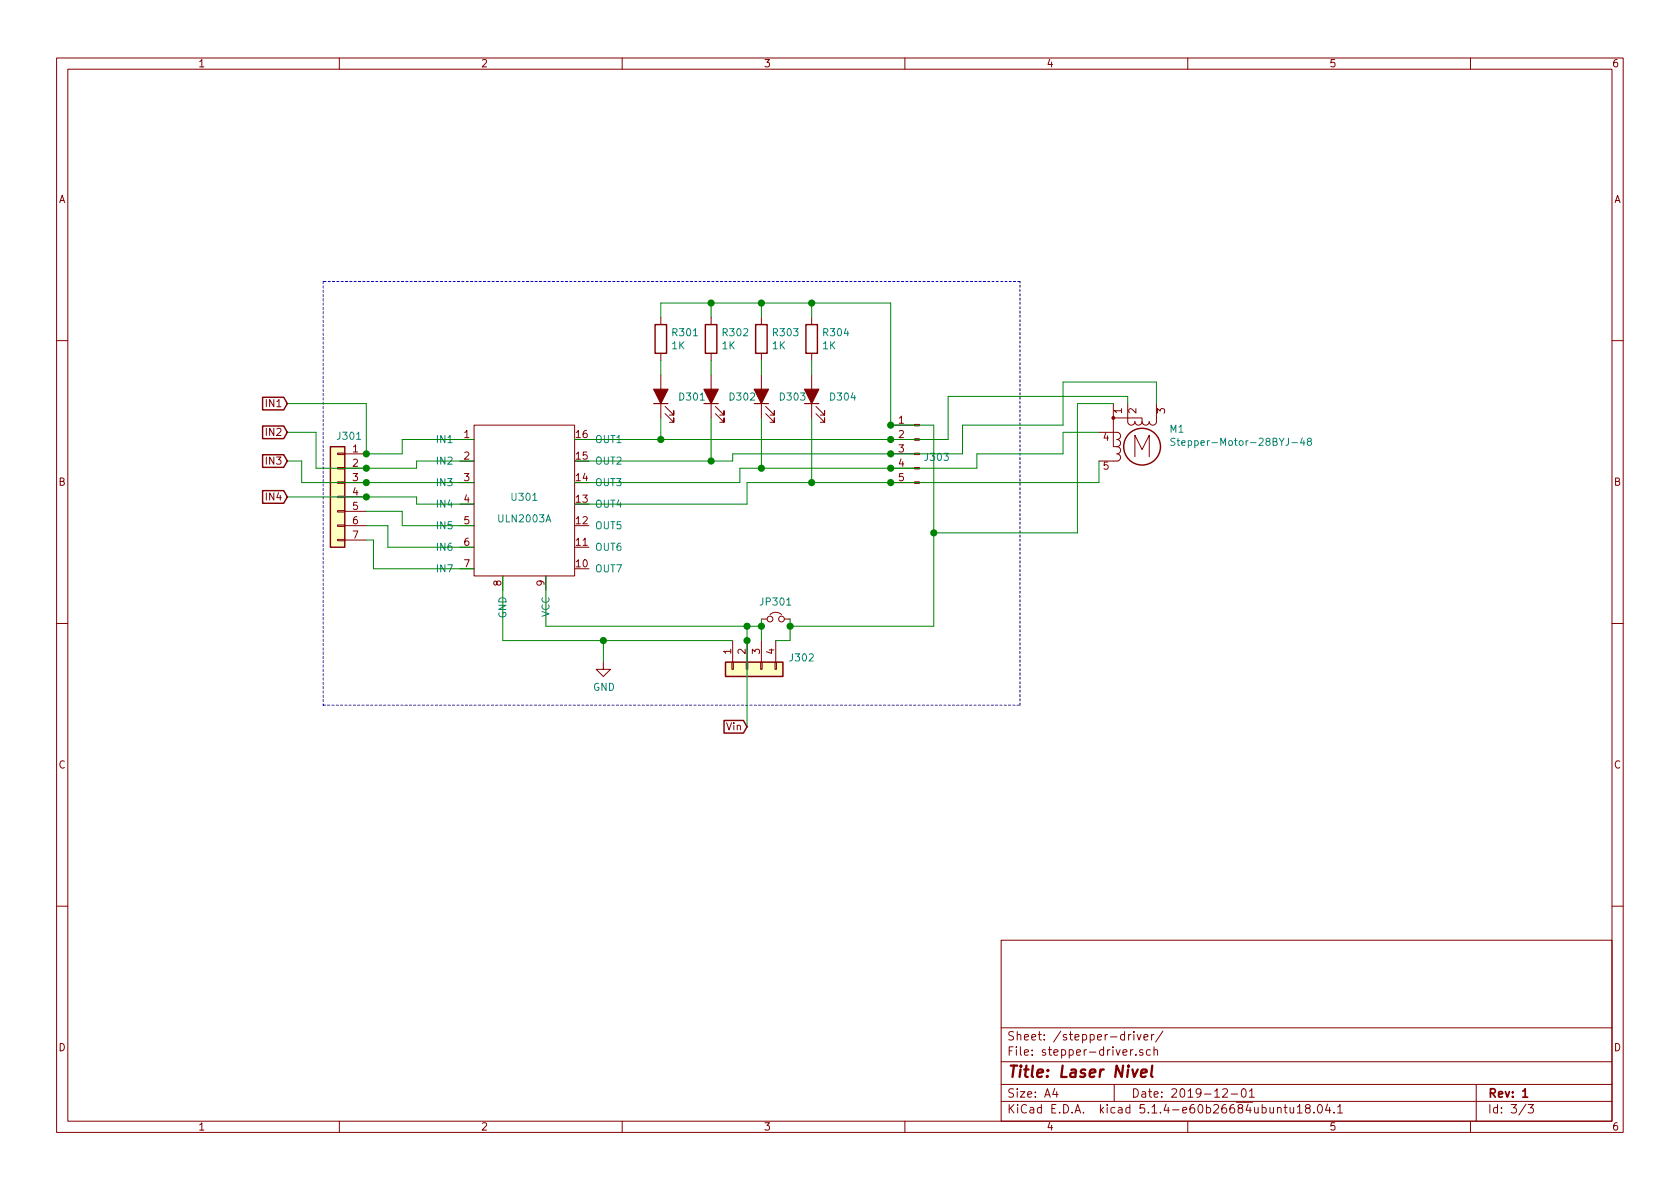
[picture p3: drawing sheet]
EESchema Schematic File Version 4
LIBS:laser-nivel-cache
EELAYER 30 0
EELAYER END
$Descr A4 11693 8268
encoding utf-8
Sheet 3 3
Title "Laser Nivel"
Date "2019-12-01"
Rev "1"
Comp ""
Comment1 ""
Comment2 ""
Comment3 ""
Comment4 ""
$EndDescr
$Comp
L laser-nivel-rescue:ULN2003A-ULN2003A U301
U 1 1
P 3650 3400
F 0 "U301" H 3650 3350 50  0000 C CNN
F 1 "ULN2003A" H 3650 3200 50  0000 C CNN
F 2 "" H 3650 3400 50  0001 C CNN
F 3 "" H 3650 3400 50  0001 C CNN
	1    3650 3400
	1    0    0    -1  
$EndComp
$Comp
L Device:R R301
U 1 1
P 4600 2350
F 0 "R301" H 4670 2396 50  0000 L CNN
F 1 "1K" H 4670 2305 50  0000 L CNN
F 2 "" V 4530 2350 50  0001 C CNN
F 3 "~" H 4600 2350 50  0001 C CNN
	1    4600 2350
	1    0    0    -1  
$EndComp
$Comp
L Device:R R302
U 1 1
P 4950 2350
F 0 "R302" H 5020 2396 50  0000 L CNN
F 1 "1K" H 5020 2305 50  0000 L CNN
F 2 "" V 4880 2350 50  0001 C CNN
F 3 "~" H 4950 2350 50  0001 C CNN
	1    4950 2350
	1    0    0    -1  
$EndComp
$Comp
L Device:R R303
U 1 1
P 5300 2350
F 0 "R303" H 5370 2396 50  0000 L CNN
F 1 "1K" H 5370 2305 50  0000 L CNN
F 2 "" V 5230 2350 50  0001 C CNN
F 3 "~" H 5300 2350 50  0001 C CNN
	1    5300 2350
	1    0    0    -1  
$EndComp
$Comp
L Device:R R304
U 1 1
P 5650 2350
F 0 "R304" H 5720 2396 50  0000 L CNN
F 1 "1K" H 5720 2305 50  0000 L CNN
F 2 "" V 5580 2350 50  0001 C CNN
F 3 "~" H 5650 2350 50  0001 C CNN
	1    5650 2350
	1    0    0    -1  
$EndComp
$Comp
L Device:LED_ALT D301
U 1 1
P 4600 2750
F 0 "D301" V 4593 2632 50  0000 R CNN
F 1 " " V 4548 2632 50  0001 R CNN
F 2 "" H 4600 2750 50  0001 C CNN
F 3 "~" H 4600 2750 50  0001 C CNN
	1    4600 2750
	0    -1   -1   0   
$EndComp
$Comp
L Device:LED_ALT D302
U 1 1
P 4950 2750
F 0 "D302" V 4943 2632 50  0000 R CNN
F 1 " " V 4898 2632 50  0001 R CNN
F 2 "" H 4950 2750 50  0001 C CNN
F 3 "~" H 4950 2750 50  0001 C CNN
	1    4950 2750
	0    -1   -1   0   
$EndComp
$Comp
L Device:LED_ALT D303
U 1 1
P 5300 2750
F 0 "D303" V 5293 2632 50  0000 R CNN
F 1 " " V 5248 2632 50  0001 R CNN
F 2 "" H 5300 2750 50  0001 C CNN
F 3 "~" H 5300 2750 50  0001 C CNN
	1    5300 2750
	0    -1   -1   0   
$EndComp
$Comp
L Device:LED_ALT D304
U 1 1
P 5650 2750
F 0 "D304" V 5643 2632 50  0000 R CNN
F 1 " " V 5598 2632 50  0001 R CNN
F 2 "" H 5650 2750 50  0001 C CNN
F 3 "~" H 5650 2750 50  0001 C CNN
	1    5650 2750
	0    -1   -1   0   
$EndComp
$Comp
L Connector_Generic:Conn_01x07 J301
U 1 1
P 2350 3450
F 0 "J301" H 2268 3875 50  0000 C CNN
F 1 "Conn_01x07" H 2268 3876 50  0001 C CNN
F 2 "" H 2350 3450 50  0001 C CNN
F 3 "~" H 2350 3450 50  0001 C CNN
	1    2350 3450
	-1   0    0    -1  
$EndComp
$Comp
L Connector:Conn_01x05_Male J303
U 1 1
P 6400 3150
F 0 "J303" H 6372 3128 50  0000 R CNN
F 1 "frsd" H 6372 3083 50  0001 R CNN
F 2 "" H 6400 3150 50  0001 C CNN
F 3 "~" H 6400 3150 50  0001 C CNN
	1    6400 3150
	-1   0    0    -1  
$EndComp
$Comp
L Connector_Generic:Conn_01x04 J302
U 1 1
P 5200 4650
F 0 "J302" V 5118 4362 50  0000 R CNN
F 1 "Conn_01x04" V 5163 4362 50  0001 R CNN
F 2 "" H 5200 4650 50  0001 C CNN
F 3 "~" H 5200 4650 50  0001 C CNN
	1    5200 4650
	0    -1   1    0   
$EndComp
$Comp
L Device:Jumper_NC_Small JP301
U 1 1
P 5400 4300
F 0 "JP301" H 5400 4421 50  0000 C CNN
F 1 "Jumper_NC_Small" H 5400 4421 50  0001 C CNN
F 2 "" H 5400 4300 50  0001 C CNN
F 3 "~" H 5400 4300 50  0001 C CNN
	1    5400 4300
	1    0    0    -1  
$EndComp
Wire Wire Line
	2550 3150 2800 3150
Wire Wire Line
	2800 3150 2800 3050
Wire Wire Line
	2800 3050 3300 3050
Wire Wire Line
	2550 3250 2900 3250
Wire Wire Line
	2900 3250 2900 3200
Wire Wire Line
	2900 3200 3300 3200
Wire Wire Line
	2550 3350 3300 3350
Wire Wire Line
	2550 3450 2900 3450
Wire Wire Line
	2900 3450 2900 3500
Wire Wire Line
	2900 3500 3300 3500
Wire Wire Line
	2550 3550 2800 3550
Wire Wire Line
	2800 3550 2800 3650
Wire Wire Line
	2800 3650 3300 3650
Wire Wire Line
	2550 3650 2700 3650
Wire Wire Line
	2700 3650 2700 3800
Wire Wire Line
	2700 3800 3300 3800
Wire Wire Line
	2550 3750 2600 3750
Wire Wire Line
	2600 3750 2600 3950
Wire Wire Line
	2600 3950 3300 3950
Wire Wire Line
	4000 3050 4600 3050
Wire Wire Line
	4000 3200 4950 3200
Wire Wire Line
	5100 3200 5100 3150
Wire Wire Line
	5100 3150 6200 3150
Wire Wire Line
	4000 3350 5150 3350
Wire Wire Line
	5150 3350 5150 3250
Wire Wire Line
	5150 3250 5300 3250
Wire Wire Line
	4000 3500 5200 3500
Wire Wire Line
	5200 3500 5200 3350
Wire Wire Line
	5200 3350 5650 3350
Wire Wire Line
	4600 2500 4600 2600
Wire Wire Line
	4950 2500 4950 2600
Wire Wire Line
	5300 2500 5300 2600
Wire Wire Line
	5650 2500 5650 2600
Wire Wire Line
	6200 2950 6200 2100
Wire Wire Line
	6200 2100 5650 2100
Wire Wire Line
	5650 2100 5650 2200
Wire Wire Line
	5650 2100 5300 2100
Wire Wire Line
	5300 2100 5300 2200
Connection ~ 5650 2100
Wire Wire Line
	5300 2100 4950 2100
Wire Wire Line
	4950 2100 4950 2200
Connection ~ 5300 2100
Wire Wire Line
	4950 2100 4600 2100
Wire Wire Line
	4600 2100 4600 2200
Connection ~ 4950 2100
Wire Wire Line
	4600 2900 4600 3050
Connection ~ 4600 3050
Wire Wire Line
	4600 3050 6200 3050
Wire Wire Line
	4950 2900 4950 3200
Connection ~ 4950 3200
Wire Wire Line
	4950 3200 5100 3200
Wire Wire Line
	5300 2900 5300 3250
Connection ~ 5300 3250
Wire Wire Line
	5300 3250 6200 3250
Wire Wire Line
	5650 2900 5650 3350
Connection ~ 5650 3350
Wire Wire Line
	5650 3350 6200 3350
Wire Wire Line
	5300 4300 5300 4350
Wire Wire Line
	5500 4450 5400 4450
Wire Wire Line
	5100 4450 4200 4450
Wire Wire Line
	3500 4450 3500 4000
Wire Wire Line
	5200 4450 5200 4350
Wire Wire Line
	5200 4350 3800 4350
Wire Wire Line
	3800 4350 3800 4000
Wire Wire Line
	5200 4350 5300 4350
Connection ~ 5200 4350
Connection ~ 5300 4350
Wire Wire Line
	5300 4350 5300 4450
$Comp
L power:GND #PWR0301
U 1 1
P 4200 4600
F 0 "#PWR0301" H 4200 4350 50  0001 C CNN
F 1 "GND" H 4205 4427 50  0000 C CNN
F 2 "" H 4200 4600 50  0001 C CNN
F 3 "" H 4200 4600 50  0001 C CNN
	1    4200 4600
	1    0    0    -1  
$EndComp
Wire Wire Line
	4200 4600 4200 4450
Connection ~ 4200 4450
Wire Wire Line
	4200 4450 3500 4450
Text GLabel 2000 2800 0    50   Input ~ 0
IN1
Text GLabel 2000 3000 0    50   Input ~ 0
IN2
Text GLabel 2000 3200 0    50   Input ~ 0
IN3
Text GLabel 2000 3450 0    50   Input ~ 0
IN4
Text GLabel 5200 5050 0    50   Input ~ 0
Vin
Wire Wire Line
	2000 2800 2550 2800
Wire Wire Line
	2550 2800 2550 3150
Connection ~ 2550 3150
Wire Wire Line
	2000 3000 2200 3000
Wire Wire Line
	2200 3000 2200 3250
Wire Wire Line
	2200 3250 2550 3250
Connection ~ 2550 3250
Wire Wire Line
	2000 3200 2100 3200
Wire Wire Line
	2100 3200 2100 3350
Wire Wire Line
	2100 3350 2550 3350
Connection ~ 2550 3350
Wire Wire Line
	2000 3450 2550 3450
Connection ~ 2550 3450
Wire Wire Line
	5200 5050 5200 4450
Connection ~ 5200 4450
Wire Wire Line
	5500 4300 5500 4350
Wire Wire Line
	5500 4350 6500 4350
Wire Wire Line
	6500 4350 6500 3700
Wire Wire Line
	6500 2950 6200 2950
Connection ~ 5500 4350
Wire Wire Line
	5500 4350 5500 4450
Connection ~ 6200 2950
Wire Wire Line
	6200 3050 6600 3050
Wire Wire Line
	6600 3050 6600 2750
Connection ~ 6200 3050
Wire Wire Line
	6200 3150 6700 3150
Wire Wire Line
	6700 3150 6700 2950
Connection ~ 6200 3150
Wire Wire Line
	6200 3250 6800 3250
Wire Wire Line
	6800 3250 6800 3150
Connection ~ 6200 3250
Connection ~ 6200 3350
$Comp
L Motor:Stepper_Motor_unipolar_5pin M1
U 1 1
P 7950 3100
F 0 "M1" H 8138 3224 50  0000 L CNN
F 1 "Stepper-Motor-28BYJ-48" H 8138 3133 50  0000 L CNN
F 2 "" H 7960 3090 50  0001 C CNN
F 3 "http://www.infineon.com/dgdl/Application-Note-TLE8110EE_driving_UniPolarStepperMotor_V1.1.pdf?fileId=db3a30431be39b97011be5d0aa0a00b0" H 7960 3090 50  0001 C CNN
	1    7950 3100
	1    0    0    -1  
$EndComp
Wire Wire Line
	7750 2800 7500 2800
Wire Wire Line
	7500 2800 7500 3700
Wire Wire Line
	7500 3700 6500 3700
Connection ~ 6500 3700
Wire Wire Line
	6500 3700 6500 2950
Wire Wire Line
	7850 2750 7850 2800
Wire Wire Line
	6600 2750 7850 2750
Wire Wire Line
	7400 2950 7400 2650
Wire Wire Line
	7400 2650 8050 2650
Wire Wire Line
	8050 2650 8050 2800
Wire Wire Line
	6700 2950 7400 2950
Wire Wire Line
	7400 3150 7400 3000
Wire Wire Line
	7400 3000 7650 3000
Wire Wire Line
	6800 3150 7400 3150
Wire Wire Line
	7650 3350 7650 3200
Wire Wire Line
	6200 3350 7650 3350
Wire Notes Line
	2250 1950 2250 4900
Wire Notes Line
	2250 4900 7100 4900
Wire Notes Line
	7100 4900 7100 1950
Wire Notes Line
	7100 1950 2250 1950
$EndSCHEMATC
